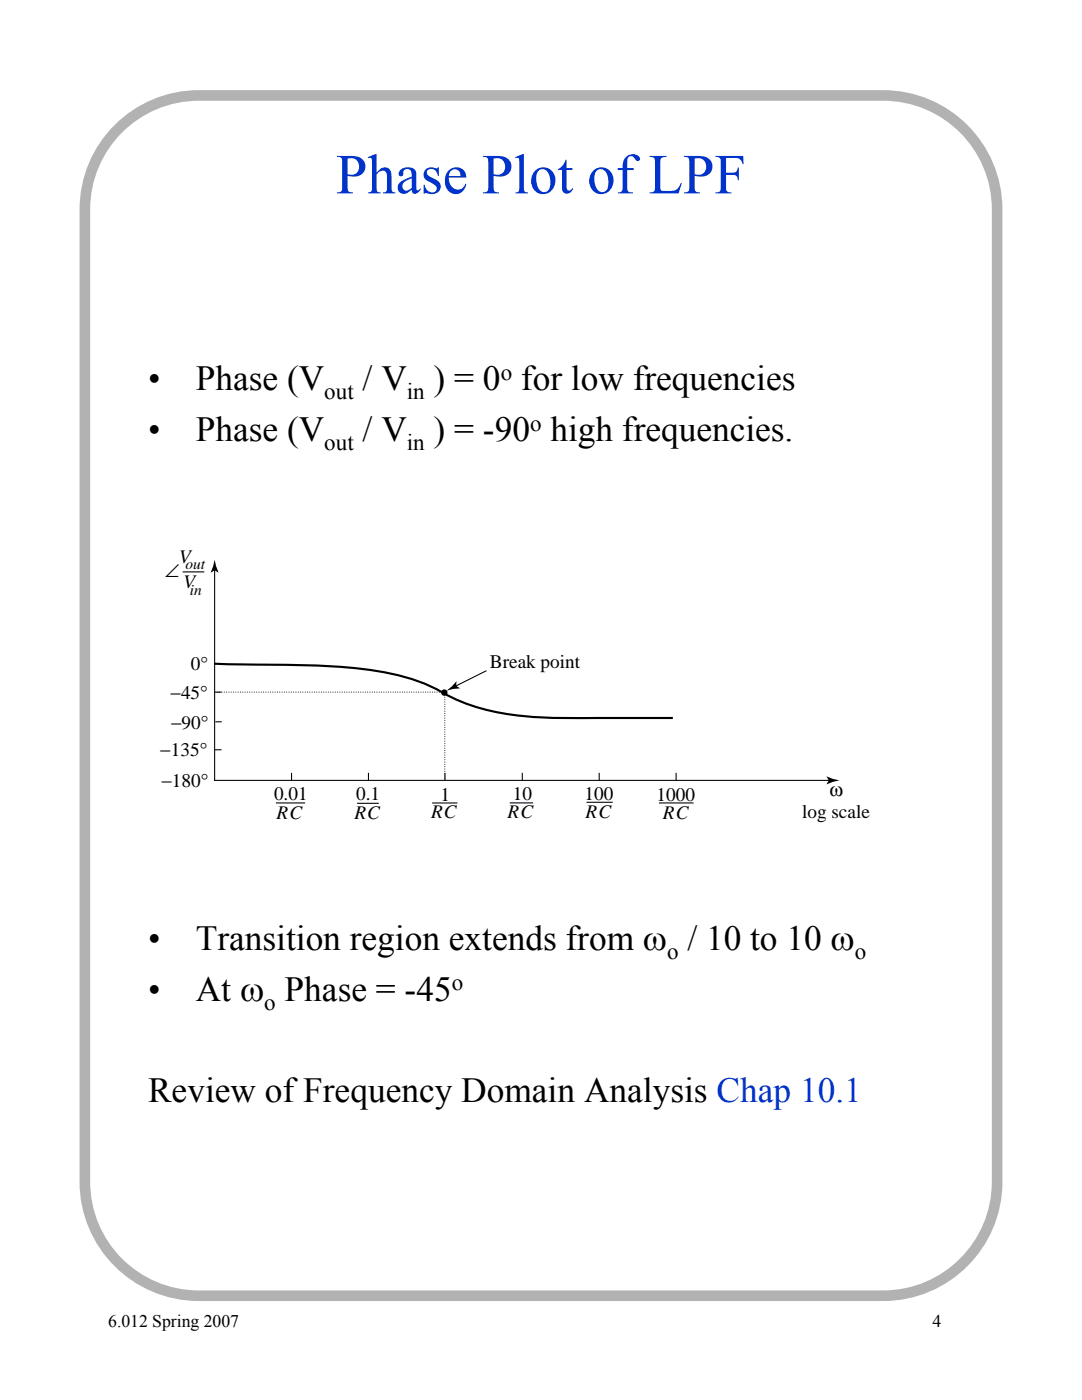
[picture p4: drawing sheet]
<svg xmlns="http://www.w3.org/2000/svg" width="216mm" height="279mm" viewBox="0 0 216 279" stroke-linecap="round" stroke-linejoin="round" font-family="sans-serif">
<path d="M23 26.4a22.7 22.7 0 0 1 16.7-7.3h136.5a22.7 22.7 0 0 1 22.8 22.7v194a22.7 22.7 0 0 1-22.8 22.8h-136.5a22.7 22.7 0 0 1-22.8-22.8v-194a22.7 22.7 0 0 1 6.1-15.4z" fill="none" stroke="#b2b2b2" stroke-width="2.1"/>
<path d="M88.8 126.9v28.6" fill="none" stroke="#fff" stroke-width=".21"/>
<path d="M88.2 138.1h-45.2M88.8 138.2v17.3" fill="none" stroke="#000" stroke-width=".2" stroke-dasharray="0 .4"/>
<path d="M42.8 113.6v42.1M42.8 138.1h1.3M42.8 155.7h122.8M42.8 149.6h1.3M43.1 144.1h1M58.2 154.3v1.3M73.5 154.3v1.3M88.8 154.3v1.3M104.2 154.3v1.3M119.6 154.3v1.3M134.9 154.3v1.3" fill="none" stroke="#000" stroke-width=".21"/>
<g fill="#000">
<path d="M42.8 111.7l.8 2.6-.8-.5-.8 .5 .5-1.3zM89.1 137.8l2-1.8-.1 .9 .8 .5-1.4 .1zM164.9 155l2.6 .7-1.3 .3-1.3 .5 .5-.8z"/>
<circle cx="88.7" cy="138.2" r=".64"/>
</g>
<path d="M42.9 132.5l8.5 .1a155.5 155.5 0 0 1 25.1 1.5 37.3 37.3 0 0 1 13.3 4.9 47 47 0 0 0 19.9 4.3h24.3" fill="none" stroke="#000" stroke-width=".43"/>
<path d="M36.4 114.1h4.4zM90.8 137l6.3-3.2zM55.1 160.2h5.8zM71.3 160.3h4.3zM86.2 160.3h5.1zM101.7 160.2h4.7zM117 160.1h5.3zM131.5 160.2h6.9z" fill="#000" stroke="#000" stroke-width=".21"/>
<text font-size="11.3" fill="#03c" x="67" y="38.6">Phase Plot of LPF</text>
<g font-size="7">
<text x="29.5" y="77.9">•</text>
<text x="39.1" y="77.9">Phase (V</text>
<text x="72.3" y="77.9">/ V</text>
<text x="86.5" y="77.9">) = 0 for low frequencies</text>
<text x="29.5" y="88">•</text>
<text x="39.1" y="88">Phase (V</text>
<text x="72.3" y="88">/ V</text>
<text x="86.5" y="88">) = -90 high frequencies.</text>
<text x="29.5" y="189.6">•</text>
<text x="39.1" y="189.6">Transition region extends from ω / 10 to 10 ω</text>
<text x="29.5" y="199.7">•</text>
<text x="39.1" y="199.7">At ω Phase = -45</text>
<text x="29.5" y="219.9">Review of Frequency Domain Analysis Chap 10.1</text>
</g>
<g font-size="4.6">
<text x="99.9" y="75.8">o</text>
<text x="64.7" y="79.6">out</text>
<text x="81.2" y="79.6">in</text>
<text x="64.7" y="89.8">out</text>
<text x="81.2" y="89.8">in</text>
<text x="105.8" y="85.9">o</text>
<text x="133.1" y="191.4">o</text>
<text x="170.6" y="191.4">o</text>
<text x="90.1" y="197.6">o</text>
<text x="52.7" y="201.5">o</text>
</g>
<g font-size="3.8">
<text x="35.8" y="112.3">V</text>
<text x="32.9" y="115.2">∠</text>
<text x="36.6" y="117.4">V</text>
<text x="38.1" y="133.7">0°</text>
<text x="97.8" y="133.4">Break point</text>
<text x="34" y="139.5">−45°</text>
<text x="34.1" y="145.5">−90°</text>
<text x="32" y="150.9">−135°</text>
<text x="32.2" y="157">−180°</text>
<text x="54.7" y="159.7">0.01</text>
<text x="71.1" y="159.7">0.1</text>
<text x="87.9" y="159.8">1</text>
<text x="102.3" y="159.7">10</text>
<text x="116.7" y="159.7">100</text>
<text x="131" y="159.8">1000</text>
<text x="165.5" y="158.8">ω</text>
<text x="55.2" y="163.5">RC</text>
<text x="70.7" y="163.4">RC</text>
<text x="86" y="163.3">RC</text>
<text x="101.3" y="163.3">RC</text>
<text x="116.9" y="163.2">RC</text>
<text x="132.3" y="163.4">RC</text>
<text x="160.1" y="163.2">log scale</text>
</g>
<g font-size="3.5">
<text x="21.6" y="264.9">6.012 Spring 2007</text>
<text x="186.1" y="264.9">4</text>
</g>
<g font-size="3.1">
<text x="37" y="113.6">out</text>
<text x="37.9" y="118.7">in</text>
</g>
</svg>
